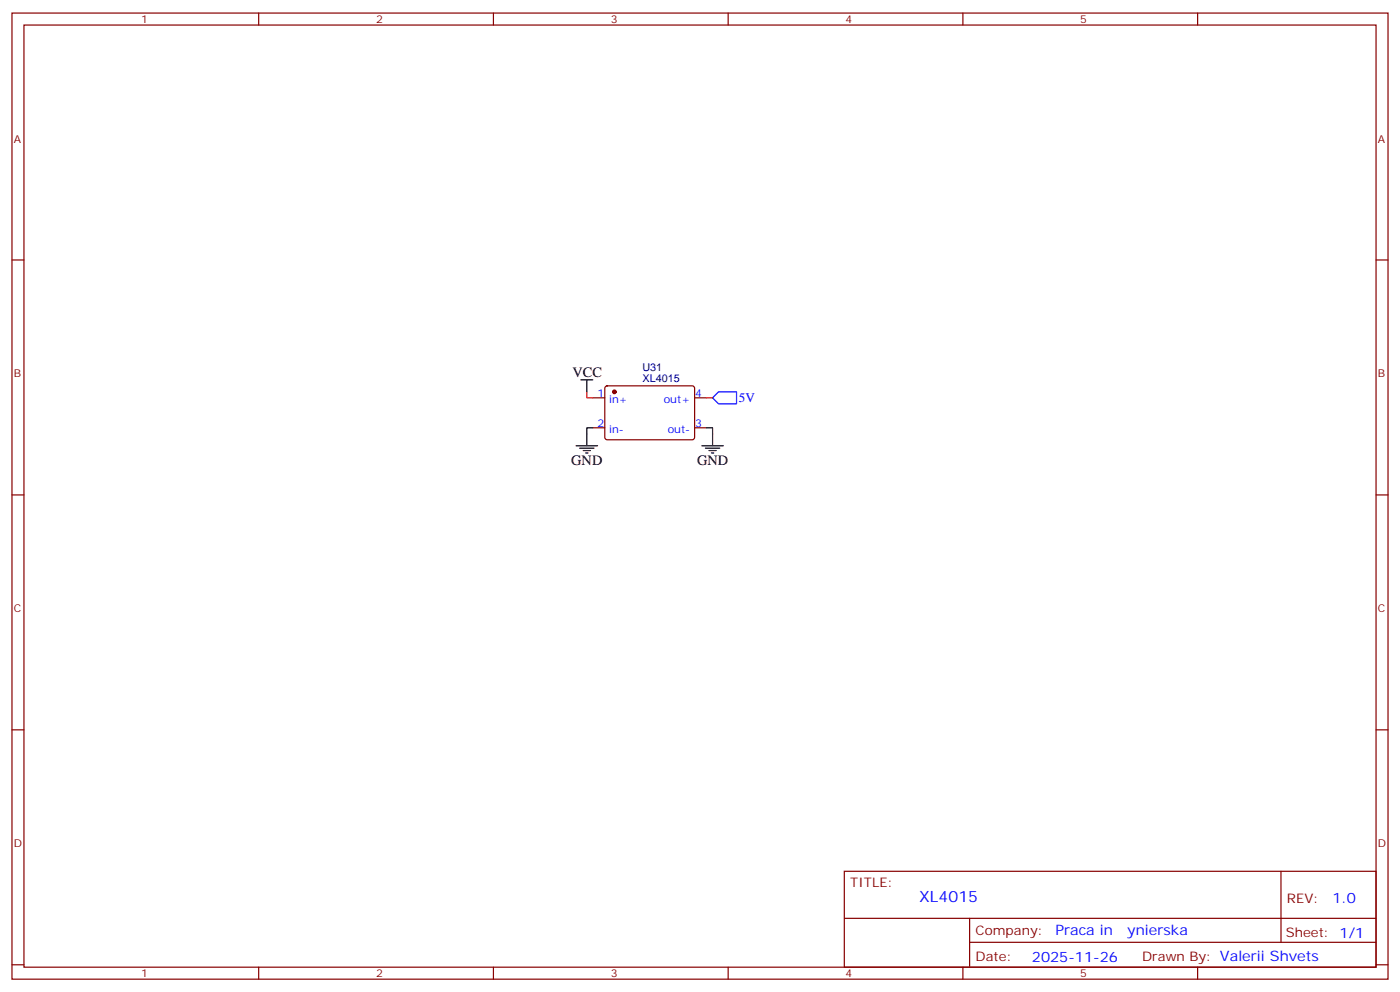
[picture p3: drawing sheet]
<svg xmlns="http://www.w3.org/2000/svg" width="412mm" height="292mm" viewBox="0 0 412 292" stroke-linecap="round" stroke-linejoin="round" font-family="sans-serif">
<g fill="none" stroke="#870000" stroke-width=".35">
<path d="M3.5 3.8h405.4v284.4h-405.4zM7.1 7.4h398.2v277.3h-398.2zM76.2 3.8v3.6M145.3 3.8v3.6M214.5 3.8v3.6M283.6 3.8v3.6M352.8 3.8v3.6M3.5 76.5h3.6M405.3 76.5h3.6M174.6 117.1h3.6M178.4 113.8l.5-.2h25.3l.4 .7-.1 14.7-.6 .4h-25.3l-.4-.7v-14.4zM204.6 117.1h3.5"/>
<path d="M174.6 125.9h3.6M204.6 125.9h3.5M3.5 145.7h3.6M405.3 145.7h3.6M3.5 214.8h3.6M405.3 214.8h3.6M248.7 256.4h156.6v28.3h-156.6zM377.3 256.5v20.8M248.7 270.3h156.5M285.6 277.3h119.6M285.6 270.3v14.1M3.5 284h3.6"/>
<path d="M76.2 284.7v3.5M145.3 284.7v3.5M214.5 284.7v3.5M283.6 284.7v3.5M352.8 284.7v3.5M405.3 284h3.6"/>
</g>
<circle cx="181" cy="115.3" r=".53" fill="#870000" stroke="#870000" stroke-width=".35"/>
<path d="M172.9 115.3v1.8h1.7M208.1 117.1h1.8" fill="none" stroke="#f00" stroke-width=".35"/>
<path d="M171.1 111.8h3.5M172.9 111.8v3.5M169.7 131.2h6.3M170.7 131.9h4.3M171.8 132.6h2.1M172.5 133.3h.7M174.6 125.9h-1.7v5.3M206.7 131.2h6.4M207.8 131.9h4.2M208.1 125.9h1.8v5.3M208.8 132.6h2.2M209.5 133.3h.8" fill="none" stroke="#000" stroke-width=".35"/>
<path d="M209.9 117.1l1.8-1.8h5.3v3.6h-5.3z" fill="none" stroke="#00f" stroke-width=".35"/>
<text font-size="4.6" fill="#00f" x="270.8" y="265.5">XL4015</text>
<g font-size="4.2">
<text x="168.6" y="111.1">VCC</text>
<text x="168.3" y="136.8">GND</text>
<text x="205.3" y="136.8">GND</text>
</g>
<g font-size="4.2" fill="#00f">
<text x="392.5" y="265.7">1.0</text>
<text x="310.9" y="275.3">Praca in</text>
<text x="332.1" y="275.3">ynierska</text>
<text x="304" y="283.1">2025-11-26</text>
</g>
<text font-size="3.9" fill="#00f" x="217.7" y="118.5">5V</text>
<g font-size="3.9" fill="#800">
<text x="250.5" y="261">TITLE:</text>
<text x="379.1" y="265.7">REV:</text>
<text x="287.4" y="275.2">Company:</text>
<text x="378.7" y="275.8">Sheet: 1/1</text>
<text x="287.4" y="282.9">Date:</text>
<text x="336.4" y="283">Drawn By: Valerii Shvets</text>
</g>
<g font-size="3.2" fill="#800">
<text x="41.6" y="6.8">1</text>
<text x="110.8" y="6.8">2</text>
<text x="179.9" y="6.8">3</text>
<text x="249.1" y="6.8">4</text>
<text x="318.2" y="6.8">5</text>
<text x="4.1" y="41.9">A</text>
<text x="405.9" y="41.9">A</text>
<text x="4.1" y="111.1">B</text>
<text x="405.9" y="111.1">B</text>
<text x="4.1" y="180.2">C</text>
<text x="405.9" y="180.2">C</text>
<text x="4.1" y="249.4">D</text>
<text x="405.9" y="249.4">D</text>
<text x="41.6" y="287.7">1</text>
<text x="110.8" y="287.7">2</text>
<text x="179.9" y="287.7">3</text>
<text x="249.1" y="287.7">4</text>
<text x="318.2" y="287.7">5</text>
</g>
<g font-size="3.2" fill="#000080">
<text x="189.3" y="112.3">XL4015</text>
<text x="189.3" y="109.2">U31</text>
</g>
<g font-size="3.2" fill="#00f">
<text x="176" y="116.7">1</text>
<text x="179.5" y="118.5">in+</text>
<text x="195.5" y="118.5">out+</text>
<text x="204.8" y="116.7">4</text>
<text x="176" y="125.6">2</text>
<text x="204.8" y="125.6">3</text>
<text x="179.5" y="127.3">in-</text>
<text x="196.7" y="127.3">out-</text>
</g>
</svg>
